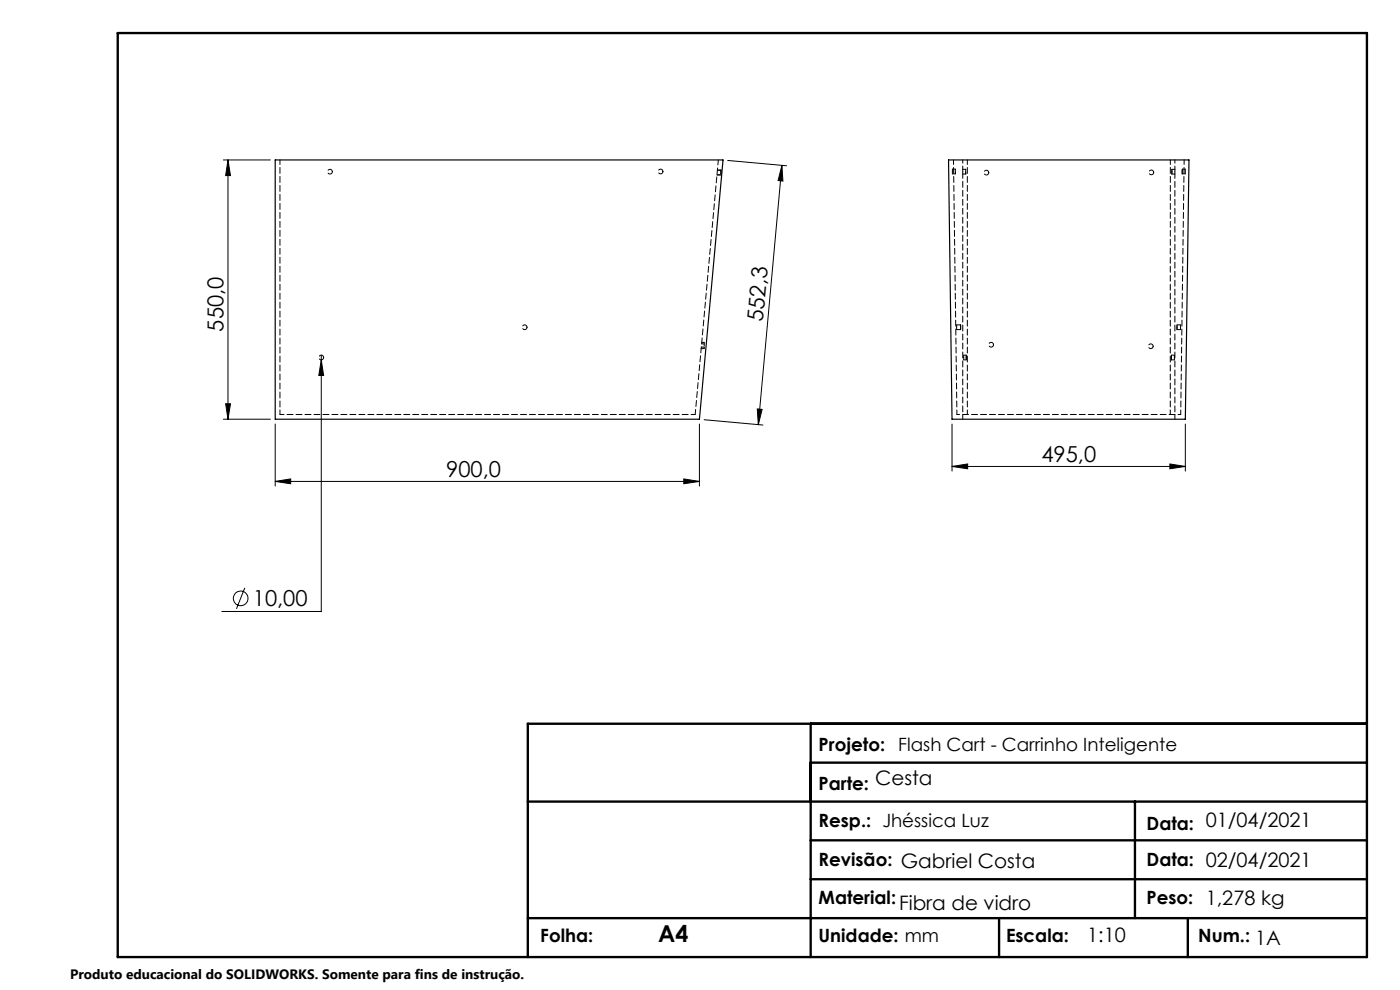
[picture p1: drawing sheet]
<svg xmlns="http://www.w3.org/2000/svg" width="297mm" height="210mm" viewBox="0 0 297 210" stroke-linecap="round" stroke-linejoin="round" font-family="sans-serif">
<g fill="none" stroke="#000" stroke-width=".21">
<path d="M47.4 33.9h10M48.4 33.9l.5 3.3h-1zM48.4 33.9v55M154.4 34l12.5 1.2M165.9 35.1l-5 55M165.9 35.1l.2 3.3-1-.1zM68.2 76.4l.5 3.2h-1.1zM68.2 75.3v54.4h-21.1M47.4 88.9h10M47.9 85.6h1l-.5 3.3zM58.4 89.9v13.2M148.4 89.9v13.2"/>
<path d="M149.4 89l12.5 1.2M160.7 86.7l1 .1-.8 3.3zM202 98.9l3.3-.5v1zM202 89.9v10M202 98.9h49.5M248.2 98.4l3.3 .5-3.3 .5zM251.5 89.9v10M58.4 102.1l3.3-.5v1zM58.4 102.1h90M145.1 101.6l3.3 .5-3.3 .5zM51.9 124.7l-1.7 4.4"/>
<circle cx="51" cy="126.9" r="1.56"/>
</g>
<path d="M25 7h265v196h-265zM172 153.5v49.5M290 153.5h-178v49.5M112 170h178M172 161.8h118M172 178.3h118M240.8 170v24.8M172 186.5h118M211.9 194.8v8.2M252 194.8v8.2M290 194.8h-178" fill="none" stroke="#000" stroke-width=".5"/>
<g fill="#000">
<path d="M48.4 33.9l.5 3.3h-1zM47.9 85.6h1l-.5 3.3z"/>
<path d="M160.7 86.7l1 .1-.8 3.3zM165.9 35.1l.2 3.3-1-.1z"/>
<path d="M58.4 102.1l3.3-.5v1zM145.1 101.6l3.3 .5-3.3 .5zM68.2 76.4l-.6 3.2h1.1zM202 98.9l3.3-.5v1zM248.2 98.4l3.3 .5-3.3 .5z"/>
</g>
<path d="M58.4 33.9h95l-5 55h-90zM201.2 33.9h51l-.7 55h-49.5z" fill="none" stroke="#000" stroke-width=".25"/>
<g fill="none" stroke="#000" stroke-width=".21" stroke-dasharray="1.3 .6">
<path d="M70.5 36.4a.5 .5 0 0 0-.7-.4 .5 .5 0 0 0-.1 .8 .5 .5 0 0 0 .8-.2v-.2M140.6 36.4a.5 .5 0 0 0-.7-.5 .5 .5 0 0 0-.1 .9 .5 .5 0 0 0 .8-.3v-.1M202 36.4v-.5M202 36.9v-.5M202.7 36.9v-.5M204.2 36.4v-.5M204.2 36.9v-.5M204.9 36.9v-.5M209.8 36.6a.5 .5 0 0 0-.8-.4 .5 .5 0 0 0-.1 .8 .5 .5 0 0 0 .8-.2l.1-.2M244.7 36.6a.5 .5 0 0 0-.7-.5 .5 .5 0 0 0-.1 .9 .5 .5 0 0 0 .8-.3v-.1M248.6 35.9v.5M248.6 36.4v.5"/>
<path d="M249.2 36.4v-.5M249.2 36.9v-.5M250.8 35.9v.5M250.8 36.4v.5M251.4 36.4v-.5M251.4 36.9v-.5M68.7 75.8a.5 .5 0 0 0-.8-.4 .5 .5 0 0 0-.1 .8 .5 .5 0 0 0 .8-.2l.1-.2M111.8 69.4a.5 .5 0 0 0-.7-.4 .5 .5 0 0 0-.1 .8 .5 .5 0 0 0 .8-.2v-.2M148.8 73.6h.6M149.4 73.6v.3M149.4 72.6h-.5M149.4 72.9h-.6"/>
<path d="M202.9 69.4v-.5M202.9 69.9v-.5M203.8 69.4v-.5M203.8 69.9v-.5M204.4 75.8v-.5M204.4 76.3v-.5M204.4 76.3h.6M205 75.8v-.5M205 75.3h-.6M205 76.3v-.5M210.8 73.1a.5 .5 0 0 0-.7-.4 .5 .5 0 0 0-.2 .8 .5 .5 0 0 0 .8-.2l.1-.2M244.6 73.4a.5 .5 0 0 0-.7-.4 .5 .5 0 0 0-.1 .8 .5 .5 0 0 0 .8-.2v-.2"/>
<path d="M248.5 75.3v.5M248.5 75.8v.5M249.1 75.8v-.5M249.1 76.3v-.5M249.7 68.9v.5M249.7 69.4v.5M250.4 69.4v-.5M250.4 69.9v-.5"/>
</g>
<path d="M147.5 87.9l4.9-54" fill="none" stroke="#000" stroke-width=".21" stroke-dasharray="1.3 .6" stroke-dashoffset=".2"/>
<path d="M152.1 37.1h.9M152.1 37.1h.8M153 36.1h-.8M202.9 69.9h.9M203.8 68.9h-.9M249.7 69.9h.7M250.4 68.9h-.7M59.4 87.9h88.1" fill="none" stroke="#000" stroke-width=".21" stroke-dasharray="1.3 .6" stroke-dashoffset=".4"/>
<g fill="none" stroke="#000" stroke-width=".21" stroke-dasharray="1.3 .6" stroke-dashoffset=".3">
<path d="M59.4 33.9v54M152.9 36.1h-.7M202 36.9h.7M202.7 35.9h-.7M204.2 36.9v52M204.2 36.9h.7M204.9 35.9h-.7M205.2 33.9v54M248.6 36.9h.6M249.2 35.9h-.6M250.8 36.9h.6M251.4 35.9h-.6"/>
<path d="M148.7 73.9h.7M248.5 76.3h.6M249.1 75.3h-.6M203 87.9l-.7-54M248.3 87.9v-54M249.2 88.9v-52M250.5 87.9l.7-54"/>
</g>
<path d="M152.9 36.1v1M153 36.1v1M248.6 36.9v-1M250.8 36.9v-1M149.4 72.6v1M203.8 68.9v1M205 75.3v1M248.5 76.3v-.9M249.7 69.9v-1" fill="none" stroke="#000" stroke-width=".21" stroke-dasharray="1.3 .6" stroke-dashoffset=".5"/>
<path d="M202.7 36.4v-.5v1M204.9 36.4v-.5v1M203 87.9h47.5" fill="none" stroke="#000" stroke-width=".21" stroke-dasharray="1.3 .6" stroke-dashoffset=".7"/>
<path d="M204.2 33.9v2M249.2 35.9v-2" fill="none" stroke="#000" stroke-width=".21" stroke-dasharray="1.3 .6" stroke-dashoffset=".6"/>
<text font-size="4.9" x="139.6" y="199.9">A4</text>
<g font-size="4.7">
<text x="47.4" y="70.3" transform="rotate(-90 47.4 70.3)">550,0</text>
<text x="161.9" y="68.3" transform="rotate(-85 161.9 68.3)">552,3</text>
<text x="94.7" y="101.1">900,0</text>
<text x="220.9" y="97.9">495,0</text>
<text x="53.6" y="128.6">10,00</text>
</g>
<g font-size="4.2">
<text x="190.7" y="192.9">Fibra de vidro</text>
<text x="230.6" y="199.9">1:10</text>
</g>
<g font-size="3.9">
<text x="173.7" y="159.2">Projeto:</text>
<text x="190.6" y="159.2">Flash Cart - Carrinho Inteligente</text>
<text x="173.7" y="167.6">Parte: Cesta</text>
<text x="173.7" y="175.4">Resp.: Jhéssica Luz</text>
<text x="243.2" y="176.1">Data: 01/04/2021</text>
<text x="173.7" y="183.7">Revisão: Gabriel Costa</text>
<text x="243.2" y="183.7">Data: 02/04/2021</text>
<text x="173.7" y="191.7">Material:</text>
<text x="243.2" y="191.7">Peso: 1,278 kg</text>
<text x="114.6" y="199.9">Folha:</text>
<text x="173.7" y="199.9">Unidade: mm</text>
<text x="213.4" y="199.9">Escala:</text>
<text x="254.2" y="199.9">Num.: 1A</text>
</g>
<text font-size="2.9" x="14.9" y="207.6">Produto educacional do SOLIDWORKS. Somente para fins de instrução.</text>
</svg>
